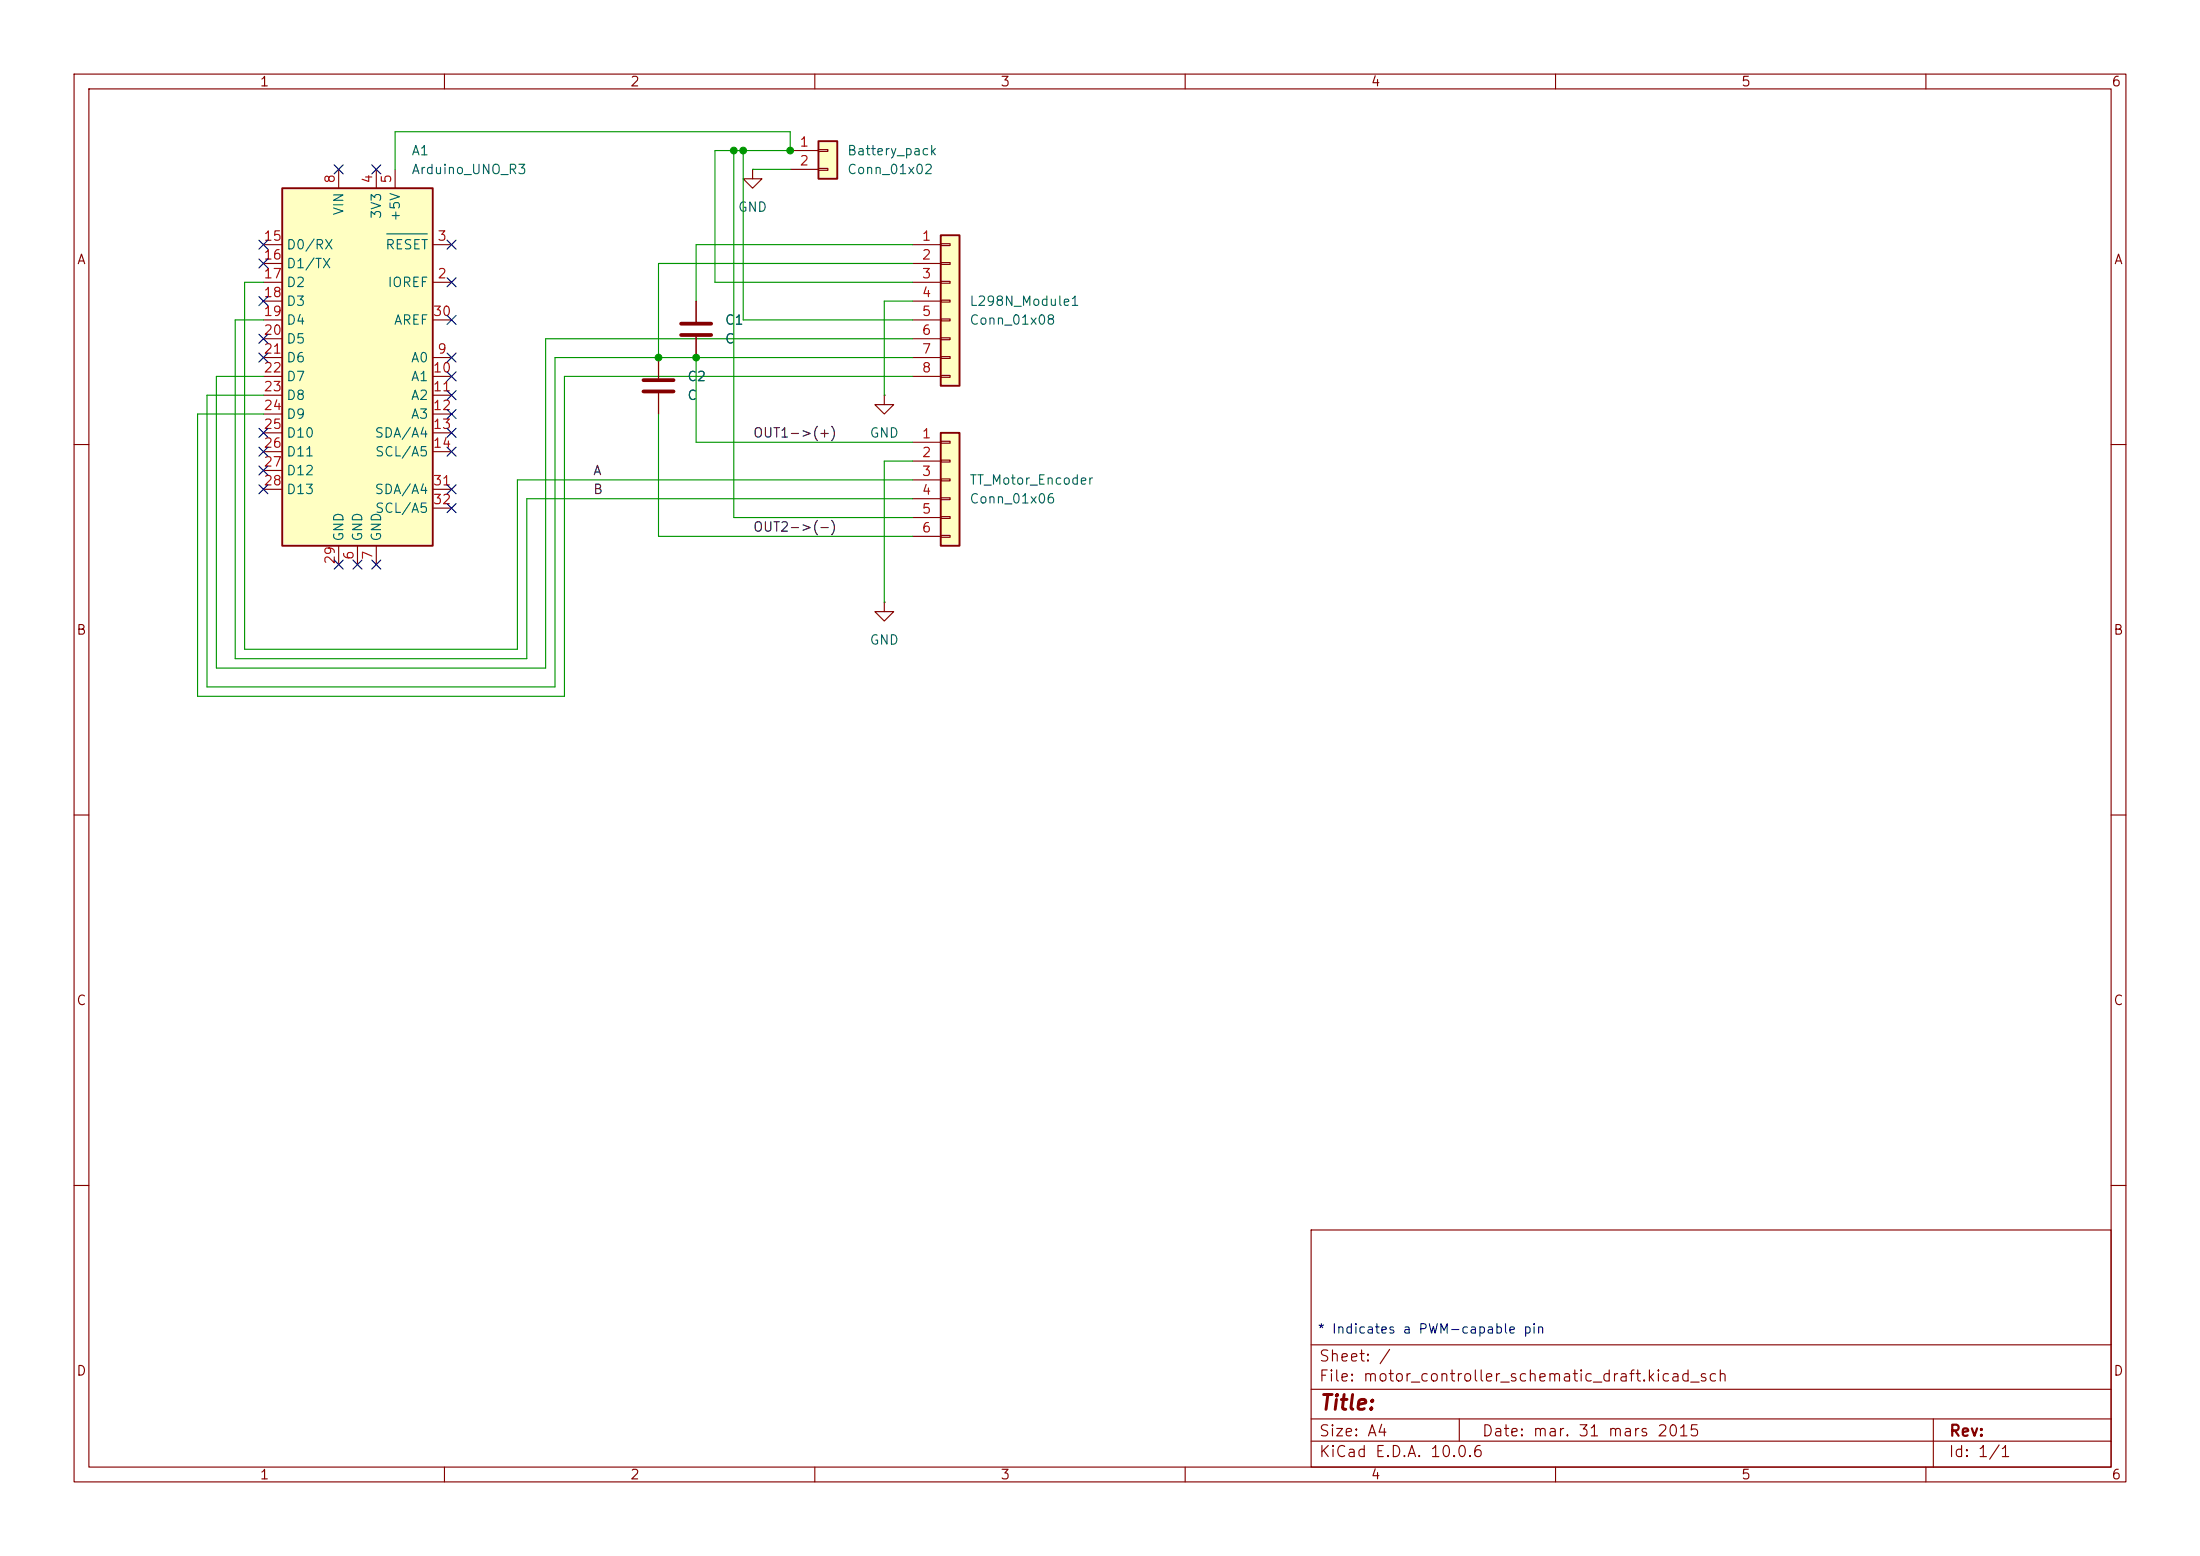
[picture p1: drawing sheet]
<svg xmlns="http://www.w3.org/2000/svg" width="297mm" height="210mm" viewBox="0 0 297 210" stroke-linecap="round" stroke-linejoin="round" font-family="sans-serif">
<g fill="none" stroke="#840000" stroke-width=".15">
<path d="M10 10h277v190h-277zM12 12h273v186h-273zM60 10v2M110 10v2M160 10v2M210 10v2M260 10v2M10 60h2M285 60h2M10 110h2M285 110h2M10 160h2"/>
<path d="M177 166h108v32h-108zM285 160h2M60 198v2M110 198v2M160 198v2M177 194.5h108M177 191.5h108M177 187.5h108M177 181.5h108M197 191.5v3M210 198v2M260 198v2"/>
<path d="M261 191.5v6.5"/>
</g>
<path d="M110.5 19.1h2.5v5h-2.5z" fill="#ffffc2"/>
<path d="M110.5 19.1h2.5v5h-2.5z" fill="none" stroke="#840000" stroke-width=".25"/>
<path d="M106.7 20.3h3.8M106.7 22.9h3.8M110.5 20.2h1.3v.2h-1.3zM110.5 22.7h1.3v.3h-1.3zM88.9 48.3v2.8M88.9 53.1v2.8M94 40.6v2.8M94 45.5v2.8M119.4 53.3v1.3h1.2l-1.2 1.3-1.3-1.3h1.3M119.4 53.3h.1" fill="none" stroke="#840000" stroke-width=".15"/>
<path d="M86.9 51.3h4M86.9 52.8h4M91.9 43.7h4.1M91.9 45.2h4.1" fill="none" stroke="#840000" stroke-width=".51"/>
<path d="M38.1 25.4h20.3v48.3h-20.3z" fill="#ffffc2"/>
<path d="M38.1 25.4h20.3v48.3h-20.3z" fill="none" stroke="#840000" stroke-width=".25"/>
<g fill="none" stroke="#840000" stroke-width=".15">
<path d="M35.6 38.1h2.5M35.6 33h2.5M35.6 35.6h2.5M45.7 22.9v2.5M50.8 22.9v2.5M53.3 22.9v2.5M58.4 38.1h2.6M58.4 33h2.6M101.6 22.9v1.2h1.3l-1.3 1.3-1.3-1.3h1.3M101.6 22.9h.1M35.6 48.3h2.5M35.6 50.8h2.5"/>
<path d="M35.6 53.3h2.5M35.6 55.9h2.5M35.6 58.4h2.5M35.6 40.6h2.5M35.6 43.2h2.5M35.6 45.7h2.5M58.4 48.3h2.6M58.4 50.8h2.6M58.4 53.3h2.6M58.4 55.9h2.6M58.4 58.4h2.6M58.4 43.2h2.6"/>
<path d="M35.6 61h2.5M35.6 63.5h2.5M35.6 66h2.5M45.7 73.7v2.5M48.3 73.7v2.5M50.8 73.7v2.5M58.4 61h2.6M58.4 66h2.6M58.4 68.6h2.6M119.4 81.3v1.3h1.2l-1.2 1.2-1.3-1.2h1.3M119.4 81.3h.1"/>
</g>
<path d="M52.2 31.6h5.5" fill="none" stroke="#006464" stroke-width=".15"/>
<path d="M127 58.4h2.5v15.3h-2.5z" fill="#ffffc2"/>
<path d="M127 58.4h2.5v15.3h-2.5z" fill="none" stroke="#840000" stroke-width=".25"/>
<path d="M123.2 59.7h3.8M127 59.6h1.3v.2h-1.3zM123.2 62.2h3.8M123.2 64.8h3.8M123.2 67.3h3.8M123.2 69.9h3.8M123.2 72.4h3.8M127 62.1h1.3v.3h-1.3zM127 64.6h1.3v.3h-1.3zM127 67.2h1.3v.2h-1.3zM127 69.7h1.3v.3h-1.3zM127 72.3h1.3v.2h-1.3z" fill="none" stroke="#840000" stroke-width=".15"/>
<path d="M127 31.8h2.5v20.3h-2.5z" fill="#ffffc2"/>
<path d="M127 31.8h2.5v20.3h-2.5z" fill="none" stroke="#840000" stroke-width=".25"/>
<g fill="none" stroke="#840000" stroke-width=".15">
<path d="M123.2 33h3.8M123.2 35.6h3.8M123.2 38.1h3.8M127 32.9h1.3v.2h-1.3zM127 35.4h1.3v.3h-1.3zM127 38h1.3v.2h-1.3zM88.9 48.3v2.8M88.9 53.1v2.8M94 40.6v2.8M94 45.5v2.8M123.2 40.6h3.8M123.2 43.2h3.8"/>
<path d="M123.2 45.7h3.8M123.2 48.3h3.8M123.2 50.8h3.8M127 40.5h1.3v.3h-1.3zM127 43.1h1.3v.2h-1.3zM127 45.6h1.3v.2h-1.3zM127 48.1h1.3v.3h-1.3zM127 50.7h1.3v.2h-1.3z"/>
</g>
<g fill="none" stroke="#009600" stroke-width=".15">
<path d="M35.6 38.1h-2.6v49.5h36.8v-22.8h53.4M53.3 22.9v-5.1h53.4v2.5h-10.2v17.8h26.7M99.1 20.3v49.6h24.1M100.3 20.3v22.9h22.9M101.6 22.9h5.1M123.2 33h-29.2v7.6M123.2 35.6h-34.3v12.7M35.6 43.2h-3.9v45.7h39.4v-21.6h52.1M88.9 55.9v16.5h34.3M94 48.3v11.4h29.2M123.2 48.3h-48.3v44.4h-47v-39.4h7.7M123.2 40.6h-3.8v12.7"/>
<path d="M123.2 45.7h-49.5v44.5h-44.5v-39.4h6.4M123.2 50.8h-47v43.2h-49.5v-38.1h8.9M123.2 62.2h-3.8v19.1"/>
</g>
<g fill="none" stroke="#000084" stroke-width=".15">
<path d="M35 32.4l1.2 1.2M35 35l1.2 1.2M36.2 32.4l-1.2 1.2M36.2 35l-1.2 1.2M45.1 22.3l1.2 1.2M46.3 22.3l-1.2 1.2M50.2 22.3l1.2 1.2M51.4 22.3l-1.2 1.2M60.4 32.4l1.2 1.2M60.4 37.5l1.2 1.2M61.6 32.4l-1.2 1.2M61.6 37.5l-1.2 1.2"/>
<path d="M35 45.1l1.2 1.2M35 40l1.2 1.2M35 57.8l1.2 1.2M35 47.7l1.2 1.2M36.2 45.1l-1.2 1.2M36.2 40l-1.2 1.2M36.2 57.8l-1.2 1.2M36.2 47.7l-1.2 1.2M60.4 57.8l1.2 1.2M60.4 42.6l1.2 1.2M60.4 47.7l1.2 1.2M60.4 50.2l1.2 1.2"/>
<path d="M60.4 52.7l1.2 1.2M60.4 55.3l1.2 1.2M61.6 57.8l-1.2 1.2M61.6 42.6l-1.2 1.2M61.6 47.7l-1.2 1.2M61.6 50.2l-1.2 1.2M61.6 52.7l-1.2 1.2M61.6 55.3l-1.2 1.2M35 60.4l1.2 1.2M35 62.9l1.2 1.2M35 65.4l1.2 1.2M36.2 60.4l-1.2 1.2"/>
<path d="M36.2 62.9l-1.2 1.2M36.2 65.4l-1.2 1.2M45.1 75.6l1.2 1.2M46.3 75.6l-1.2 1.2M47.7 75.6l1.2 1.2M48.9 75.6l-1.2 1.2M50.2 75.6l1.2 1.2M51.4 75.6l-1.2 1.2M60.4 65.4l1.2 1.2M60.4 68l1.2 1.2M60.4 60.4l1.2 1.2M61.6 60.4l-1.2 1.2"/>
<path d="M61.6 65.4l-1.2 1.2M61.6 68l-1.2 1.2"/>
</g>
<g fill="#009600" stroke="#009600" stroke-width=".14">
<circle cx="106.7" cy="20.3" r=".46"/>
<circle cx="94" cy="48.3" r=".46"/>
<circle cx="88.9" cy="48.3" r=".46"/>
<circle cx="100.3" cy="20.3" r=".46"/>
<circle cx="99.1" cy="20.3" r=".46"/>
</g>
<text font-size="2" fill="#840000" x="178" y="190.8">Title:</text>
<g font-size="1.5" fill="#840000">
<text x="178" y="184.1">Sheet: /</text>
<text x="178" y="186.8">File: motor_controller_schematic_draft.kicad_sch</text>
<text x="178" y="197">KiCad E.D.A. 10.0.6</text>
<text x="178" y="194.2">Size: A4</text>
<text x="200" y="194.2">Date: mar. 31 mars 2015</text>
<text x="263" y="197">Id: 1/1</text>
<text x="263" y="194.2">Rev:</text>
</g>
<g font-size="1.3" fill="#840000">
<text x="35" y="12">1</text>
<text x="85" y="12">2</text>
<text x="135" y="12">3</text>
<text x="185" y="12">4</text>
<text x="235" y="12">5</text>
<text x="285" y="12">6</text>
<text x="10.3" y="36">A</text>
<text x="285.3" y="36">A</text>
<text x="10.2" y="86">B</text>
<text x="285.2" y="86">B</text>
<text x="10.2" y="136">C</text>
<text x="285.2" y="136">C</text>
<text x="10.2" y="186">D</text>
<text x="285.2" y="186">D</text>
<text x="35" y="200">1</text>
<text x="85" y="200">2</text>
<text x="135" y="200">3</text>
<text x="185" y="200">4</text>
<text x="235" y="200">5</text>
<text x="285" y="200">6</text>
</g>
<g font-size="1.3" fill="#006464">
<text x="55.5" y="21.3">A1</text>
<text x="55.5" y="23.8">Arduino_UNO_R3</text>
<text x="114.3" y="21.3">Battery_pack</text>
<text x="114.3" y="23.8">Conn_01x02</text>
<text x="46.7" y="29.2" transform="rotate(-90 46.7 29.2)">VIN</text>
<text x="51.8" y="29.6" transform="rotate(-90 51.8 29.6)">3V3</text>
<text x="99.5" y="28.9">GND</text>
<text x="38.6" y="34">D0/RX</text>
<text x="51.9" y="34">RESET</text>
<text x="54.3" y="30" transform="rotate(-90 54.3 30)">+5V</text>
<text x="38.6" y="36.5">D1/TX</text>
<text x="38.6" y="39.1">D2</text>
<text x="38.6" y="41.6">D3</text>
<text x="52.2" y="39.1">IOREF</text>
<text x="130.8" y="41.6">L298N_Module1</text>
<text x="38.6" y="44.1">D4</text>
<text x="38.6" y="46.7">D5</text>
<text x="53.1" y="44.1">AREF</text>
<text x="97.8" y="44.1">C1</text>
<text x="97.8" y="46.7">C</text>
<text x="130.8" y="44.1">Conn_01x08</text>
<text x="38.6" y="49.2">D6</text>
<text x="38.6" y="51.8">D7</text>
<text x="55.4" y="49.2">A0</text>
<text x="55.4" y="51.8">A1</text>
<text x="92.7" y="51.8">C2</text>
<text x="38.6" y="54.3">D8</text>
<text x="38.6" y="56.8">D9</text>
<text x="38.6" y="59.4">D10</text>
<text x="50.5" y="59.4">SDA/A4</text>
<text x="55.4" y="54.3">A2</text>
<text x="55.4" y="56.8">A3</text>
<text x="92.7" y="54.3">C</text>
<text x="117.3" y="59.4">GND</text>
<text x="38.6" y="61.9">D11</text>
<text x="38.6" y="64.5">D12</text>
<text x="50.5" y="61.9">SCL/A5</text>
<text x="130.8" y="65.7">TT_Motor_Encoder</text>
<text x="38.6" y="67">D13</text>
<text x="50.5" y="67">SDA/A4</text>
<text x="50.5" y="69.5">SCL/A5</text>
<text x="130.8" y="68.3">Conn_01x06</text>
<text x="46.7" y="73.2" transform="rotate(-90 46.7 73.2)">GND</text>
<text x="49.2" y="73.2" transform="rotate(-90 49.2 73.2)">GND</text>
<text x="51.8" y="73.2" transform="rotate(-90 51.8 73.2)">GND</text>
<text x="117.3" y="87.3">GND</text>
</g>
<g font-size="1.3" fill="#a90000">
<text x="107.9" y="20.1">1</text>
<text x="107.9" y="22.6">2</text>
<text x="45.5" y="24.9" transform="rotate(-90 45.5 24.9)">8</text>
<text x="50.6" y="24.9" transform="rotate(-90 50.6 24.9)">4</text>
<text x="53.1" y="24.9" transform="rotate(-90 53.1 24.9)">5</text>
<text x="35.5" y="32.8">15</text>
<text x="35.5" y="35.3">16</text>
<text x="59" y="32.8">3</text>
<text x="124.4" y="32.8">1</text>
<text x="124.4" y="35.3">2</text>
<text x="35.5" y="37.9">17</text>
<text x="35.5" y="40.4">18</text>
<text x="59" y="37.9">2</text>
<text x="124.4" y="37.9">3</text>
<text x="124.4" y="40.4">4</text>
<text x="35.5" y="43">19</text>
<text x="35.5" y="45.5">20</text>
<text x="58.4" y="43">30</text>
<text x="124.4" y="43">5</text>
<text x="124.4" y="45.5">6</text>
<text x="35.5" y="48">21</text>
<text x="35.5" y="50.6">22</text>
<text x="35.5" y="53.1">23</text>
<text x="58.4" y="50.6">10</text>
<text x="58.4" y="53.1">11</text>
<text x="59" y="48">9</text>
<text x="124.4" y="48">7</text>
<text x="124.4" y="50.6">8</text>
<text x="35.5" y="55.7">24</text>
<text x="35.5" y="58.2">25</text>
<text x="58.4" y="55.7">12</text>
<text x="58.4" y="58.2">13</text>
<text x="124.4" y="59.5">1</text>
<text x="35.5" y="60.7">26</text>
<text x="35.5" y="63.3">27</text>
<text x="35.5" y="65.8">28</text>
<text x="58.4" y="60.7">14</text>
<text x="58.4" y="65.8">31</text>
<text x="124.4" y="62">2</text>
<text x="124.4" y="64.6">3</text>
<text x="58.4" y="68.4">32</text>
<text x="124.4" y="67.1">4</text>
<text x="124.4" y="69.6">5</text>
<text x="45.5" y="76.3" transform="rotate(-90 45.5 76.3)">29</text>
<text x="48" y="75.7" transform="rotate(-90 48 75.7)">6</text>
<text x="50.6" y="75.7" transform="rotate(-90 50.6 75.7)">7</text>
<text x="124.4" y="72.2">6</text>
</g>
<g font-size="1.3" fill="#0f0f0f">
<text x="101.6" y="59.4">OUT1-&gt;(+)</text>
<text x="80" y="64.5">A</text>
<text x="80" y="67">B</text>
<text x="101.6" y="72.1">OUT2-&gt;(-)</text>
</g>
<text font-size="1.3" fill="#0000c2" x="177.8" y="180.3">* Indicates a PWM-capable pin</text>
</svg>
